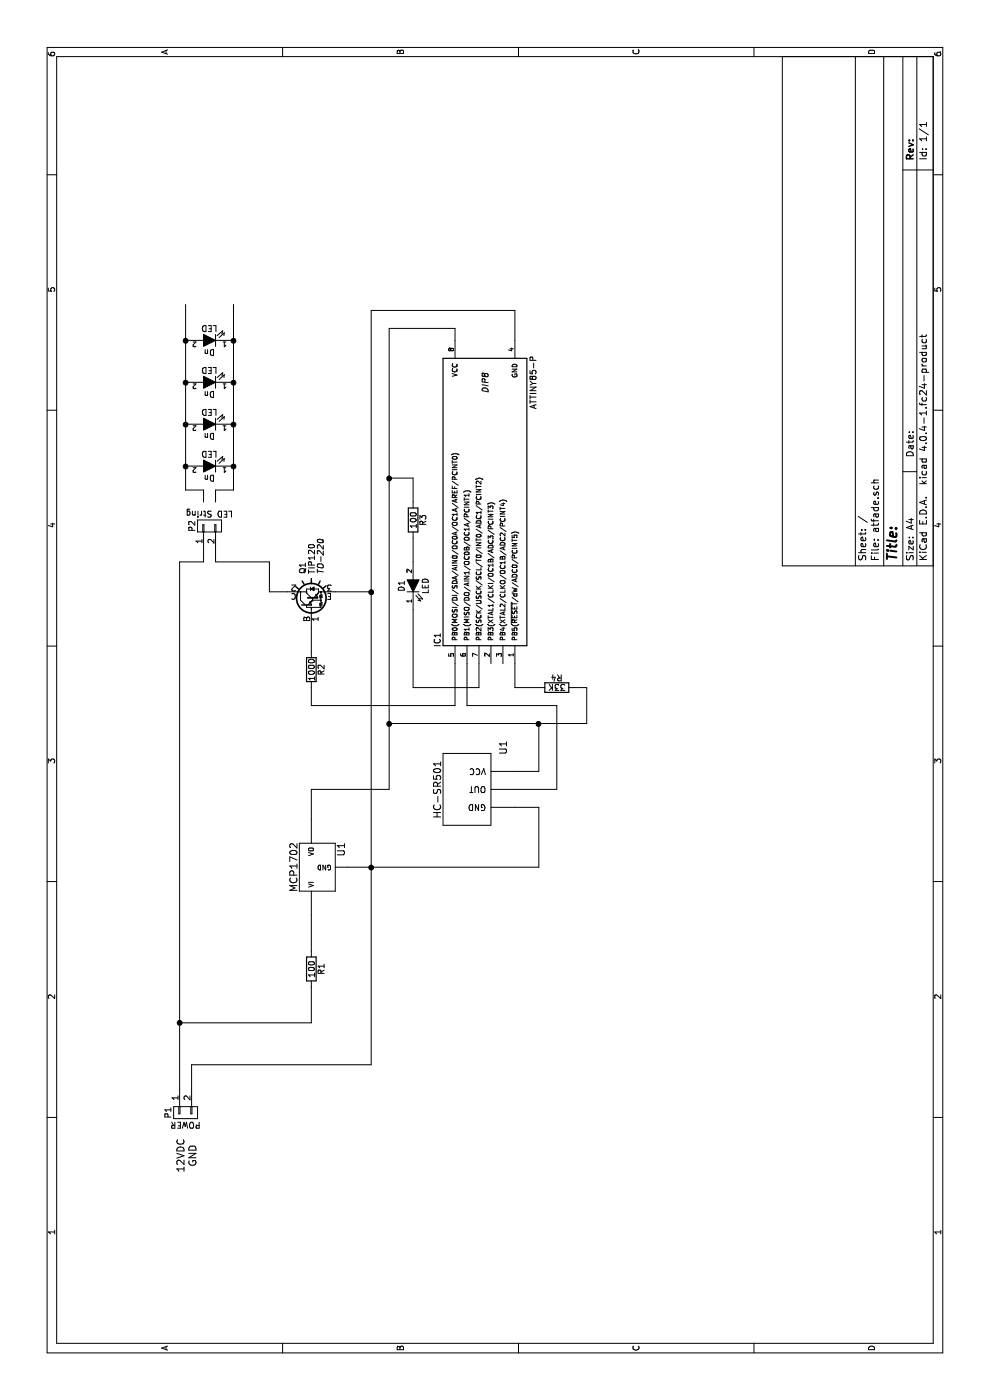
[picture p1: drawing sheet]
EESchema Schematic File Version 2
LIBS:power
LIBS:device
LIBS:transistors
LIBS:conn
LIBS:linear
LIBS:regul
LIBS:74xx
LIBS:cmos4000
LIBS:adc-dac
LIBS:memory
LIBS:xilinx
LIBS:microcontrollers
LIBS:dsp
LIBS:microchip
LIBS:analog_switches
LIBS:motorola
LIBS:texas
LIBS:intel
LIBS:audio
LIBS:interface
LIBS:digital-audio
LIBS:philips
LIBS:display
LIBS:cypress
LIBS:siliconi
LIBS:opto
LIBS:atmel
LIBS:contrib
LIBS:valves
LIBS:shardy
LIBS:hc-sr501
LIBS:atfade-cache
EELAYER 25 0
EELAYER END
$Descr A4 11693 8268
encoding utf-8
Sheet 1 1
Title ""
Date ""
Rev ""
Comp ""
Comment1 ""
Comment2 ""
Comment3 ""
Comment4 ""
$EndDescr
$Comp
L MCP1702 U1
U 1 1
P 4450 2650
F 0 "U1" H 4600 2454 60  0000 C CNN
F 1 "MCP1702" H 4450 2850 60  0000 C CNN
F 2 "" H 4450 2650 60  0000 C CNN
F 3 "" H 4450 2650 60  0000 C CNN
	1    4450 2650
	1    0    0    -1  
$EndComp
$Comp
L TIP120 Q1
U 1 1
P 6650 2600
F 0 "Q1" H 6900 2675 50  0000 L CNN
F 1 "TIP120" H 6900 2600 50  0000 L CNN
F 2 "TO-220" H 6900 2525 50  0000 L CIN
F 3 "" H 6650 2600 50  0000 L CNN
	1    6650 2600
	1    0    0    -1  
$EndComp
$Comp
L LED D1
U 1 1
P 6800 3450
F 0 "D1" H 6800 3550 50  0000 C CNN
F 1 "LED" H 6800 3350 50  0000 C CNN
F 2 "" H 6800 3450 50  0000 C CNN
F 3 "" H 6800 3450 50  0000 C CNN
	1    6800 3450
	1    0    0    -1  
$EndComp
$Comp
L R R1
U 1 1
P 3600 2600
F 0 "R1" V 3680 2600 50  0000 C CNN
F 1 "100" V 3600 2600 50  0000 C CNN
F 2 "" V 3530 2600 50  0000 C CNN
F 3 "" H 3600 2600 50  0000 C CNN
	1    3600 2600
	0    1    1    0   
$EndComp
$Comp
L HC-SR501 U1
U 1 1
P 5100 3650
F 0 "U1" H 5450 3100 60  0000 C CNN
F 1 "HC-SR501" H 5100 3650 60  0000 C CNN
F 2 "" H 5100 3650 60  0001 C CNN
F 3 "" H 5100 3650 60  0001 C CNN
	1    5100 3650
	1    0    0    -1  
$EndComp
$Comp
L LED Dn
U 1 1
P 7800 1750
F 0 "Dn" H 7800 1850 50  0000 C CNN
F 1 "LED" H 7800 1650 50  0000 C CNN
F 2 "" H 7800 1750 50  0000 C CNN
F 3 "" H 7800 1750 50  0000 C CNN
	1    7800 1750
	0    -1   -1   0   
$EndComp
$Comp
L LED Dn
U 1 1
P 8150 1750
F 0 "Dn" H 8150 1850 50  0000 C CNN
F 1 "LED" H 8150 1650 50  0000 C CNN
F 2 "" H 8150 1750 50  0000 C CNN
F 3 "" H 8150 1750 50  0000 C CNN
	1    8150 1750
	0    -1   -1   0   
$EndComp
$Comp
L LED Dn
U 1 1
P 8500 1750
F 0 "Dn" H 8500 1850 50  0000 C CNN
F 1 "LED" H 8500 1650 50  0000 C CNN
F 2 "" H 8500 1750 50  0000 C CNN
F 3 "" H 8500 1750 50  0000 C CNN
	1    8500 1750
	0    -1   -1   0   
$EndComp
$Comp
L LED Dn
U 1 1
P 8850 1750
F 0 "Dn" H 8850 1850 50  0000 C CNN
F 1 "LED" H 8850 1650 50  0000 C CNN
F 2 "" H 8850 1750 50  0000 C CNN
F 3 "" H 8850 1750 50  0000 C CNN
	1    8850 1750
	0    -1   -1   0   
$EndComp
Wire Wire Line
	7600 1950 9150 1950
Connection ~ 8150 1950
Connection ~ 8500 1950
Wire Wire Line
	7600 1550 9150 1550
Connection ~ 8150 1550
Connection ~ 8500 1550
Connection ~ 8850 1550
Connection ~ 8850 1950
$Comp
L CONN_01X02 P2
U 1 1
P 7300 1750
F 0 "P2" H 7300 1900 50  0000 C CNN
F 1 "LED String" V 7400 1750 50  0000 C CNN
F 2 "" H 7300 1750 50  0000 C CNN
F 3 "" H 7300 1750 50  0000 C CNN
	1    7300 1750
	1    0    0    -1  
$EndComp
Wire Wire Line
	7600 1550 7600 1700
Wire Wire Line
	7600 1700 7500 1700
Connection ~ 7800 1550
Wire Wire Line
	7600 1950 7600 1800
Wire Wire Line
	7600 1800 7500 1800
Connection ~ 7800 1950
Wire Wire Line
	6750 2250 7000 2250
Wire Wire Line
	7000 2250 7000 1800
Wire Wire Line
	7000 1800 7100 1800
$Comp
L CONN_01X02 P1
U 1 1
P 2400 1550
F 0 "P1" H 2400 1700 50  0000 C CNN
F 1 "POWER" V 2500 1550 50  0000 C CNN
F 2 "" H 2400 1550 50  0000 C CNN
F 3 "" H 2400 1550 50  0000 C CNN
	1    2400 1550
	-1   0    0    -1  
$EndComp
Wire Wire Line
	2600 1500 7000 1500
Wire Wire Line
	7000 1500 7000 1700
Wire Wire Line
	3750 2600 4050 2600
Wire Wire Line
	2600 1600 2800 1600
Wire Wire Line
	2800 1600 2800 3100
Wire Wire Line
	4450 2900 4450 4500
Wire Wire Line
	6750 2800 6750 3100
Connection ~ 4450 3100
Wire Wire Line
	3450 2600 3150 2600
Wire Wire Line
	3150 2600 3150 1500
Connection ~ 3150 1500
$Comp
L R R2
U 1 1
P 6100 2600
F 0 "R2" V 6180 2600 50  0000 C CNN
F 1 "1000" V 6100 2600 50  0000 C CNN
F 2 "" V 6030 2600 50  0000 C CNN
F 3 "" H 6100 2600 50  0000 C CNN
	1    6100 2600
	0    1    1    0   
$EndComp
Wire Wire Line
	6250 2600 6450 2600
Wire Wire Line
	4950 4300 4950 4500
Wire Wire Line
	4950 4500 4450 4500
Wire Wire Line
	4850 2600 5100 2600
Text Notes 1900 1550 0    60   ~ 0
12VDC
Text Notes 1950 1650 0    60   ~ 0
GND
Connection ~ 6750 3100
$Comp
L ATTINY85-P IC1
U 1 1
P 7500 4050
F 0 "IC1" H 6350 4450 50  0000 C CNN
F 1 "ATTINY85-P" H 8500 3650 50  0000 C CNN
F 2 "DIP8" H 8500 4050 50  0000 C CIN
F 3 "" H 7500 4050 50  0000 C CNN
	1    7500 4050
	1    0    0    -1  
$EndComp
Wire Wire Line
	5250 4300 5250 4500
Wire Wire Line
	5250 4500 5650 4500
Wire Wire Line
	8850 3800 8950 3800
Wire Wire Line
	8950 3800 8950 3250
Wire Wire Line
	8950 3250 5100 3250
Wire Wire Line
	5100 3250 5100 2600
Wire Wire Line
	5650 3250 5650 4900
Connection ~ 5650 3250
Wire Wire Line
	8850 4300 9100 4300
Wire Wire Line
	9100 4300 9100 3100
Wire Wire Line
	9100 3100 2800 3100
$Comp
L R R3
U 1 1
P 7350 3450
F 0 "R3" V 7430 3450 50  0000 C CNN
F 1 "100" V 7350 3450 50  0000 C CNN
F 2 "" V 7280 3450 50  0000 C CNN
F 3 "" H 7350 3450 50  0000 C CNN
	1    7350 3450
	0    1    1    0   
$EndComp
Wire Wire Line
	6150 3800 5800 3800
Wire Wire Line
	5800 3800 5800 2600
Wire Wire Line
	5800 2600 5950 2600
Wire Wire Line
	6150 3900 5800 3900
Wire Wire Line
	5800 3900 5800 4650
Wire Wire Line
	5800 4650 5100 4650
Wire Wire Line
	5100 4650 5100 4300
Wire Wire Line
	6150 4000 5950 4000
Wire Wire Line
	5950 4000 5950 3450
Wire Wire Line
	5950 3450 6600 3450
Wire Wire Line
	7000 3450 7200 3450
Wire Wire Line
	7500 3450 7700 3450
Wire Wire Line
	7700 3450 7700 3250
Connection ~ 7700 3250
Wire Wire Line
	6750 2400 6750 2250
Wire Wire Line
	7000 1700 7100 1700
$Comp
L R R4
U 1 1
P 5950 4650
F 0 "R4" V 6030 4650 50  0000 C CNN
F 1 "33K" V 5950 4650 50  0000 C CNN
F 2 "" V 5880 4650 50  0000 C CNN
F 3 "" H 5950 4650 50  0000 C CNN
	1    5950 4650
	1    0    0    -1  
$EndComp
Wire Wire Line
	6150 4300 5950 4300
Wire Wire Line
	5950 4300 5950 4500
Wire Wire Line
	5950 4800 5950 4900
Wire Wire Line
	5950 4900 5650 4900
Connection ~ 5650 4500
$EndSCHEMATC
